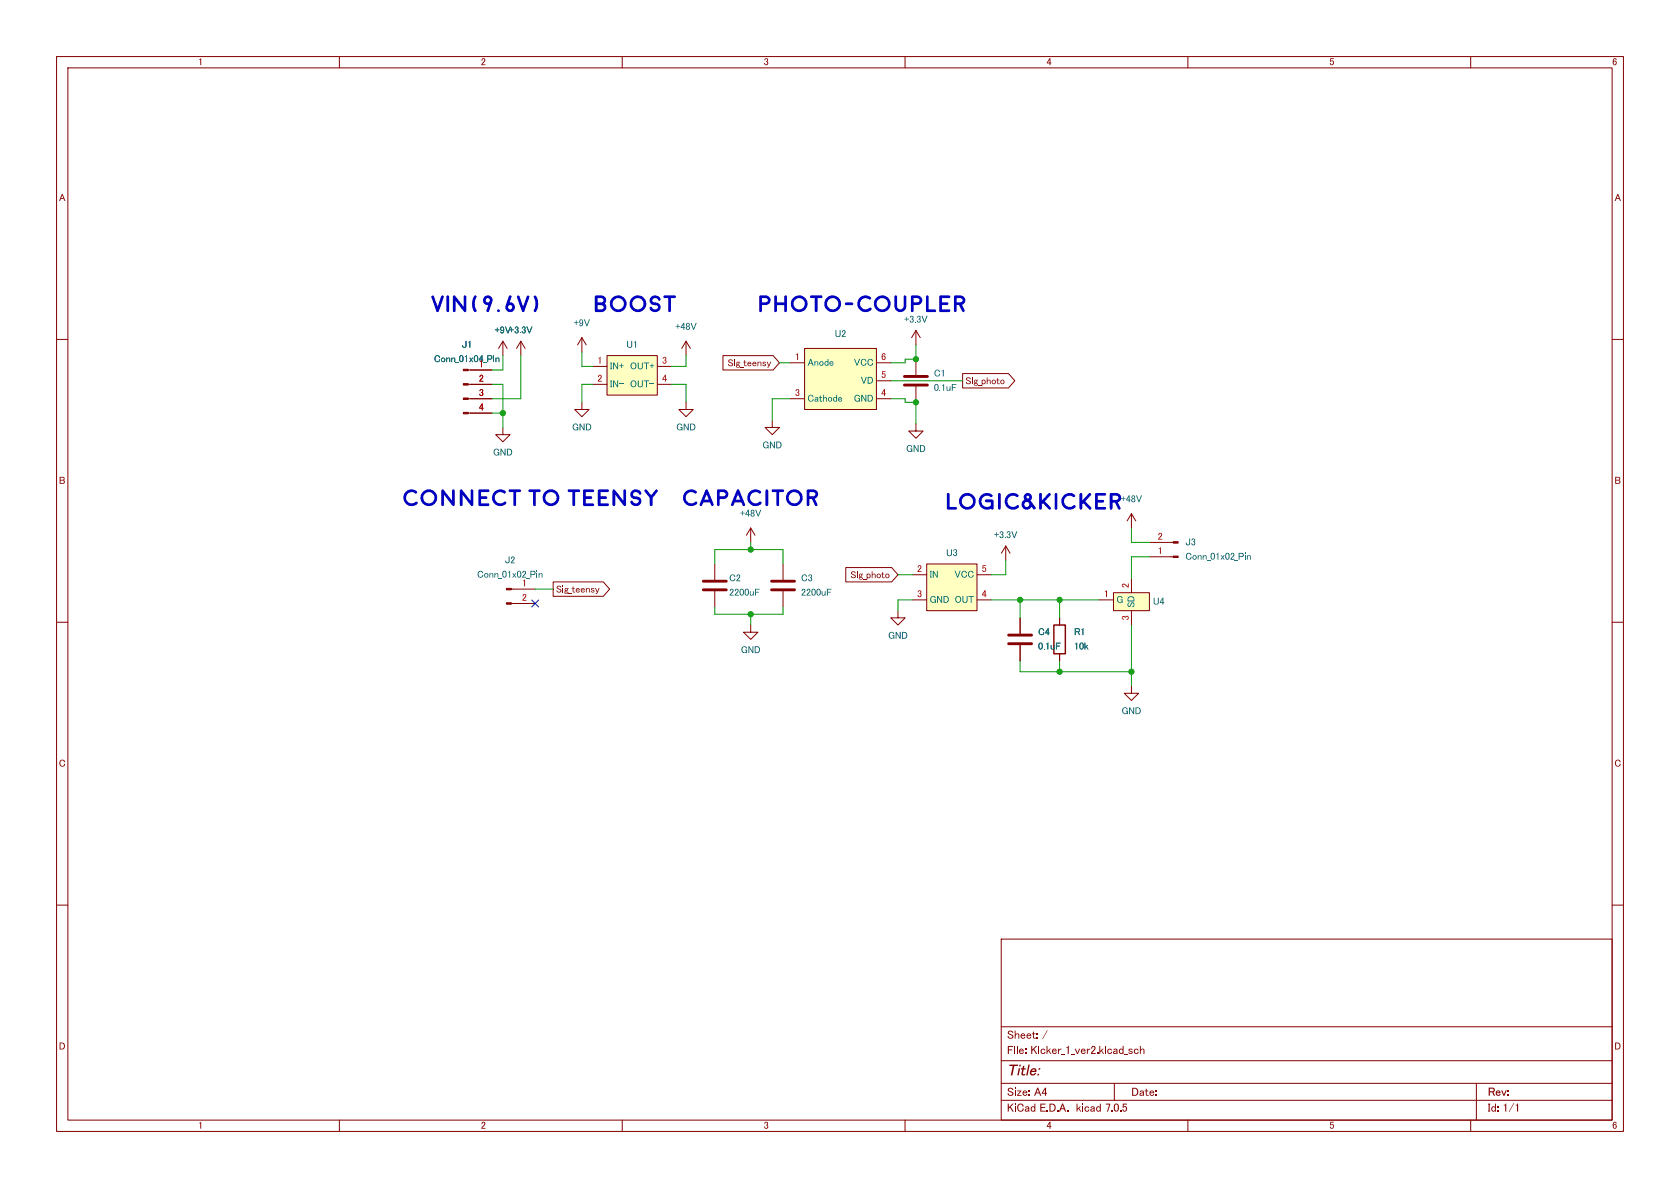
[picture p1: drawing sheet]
<svg xmlns="http://www.w3.org/2000/svg" width="297mm" height="210mm" viewBox="0 0 297 210" stroke-linecap="round" stroke-linejoin="round" font-family="sans-serif">
<g fill="none" stroke="#840000" stroke-width=".18">
<path d="M10 10h277v190h-277zM12 12h273v186h-273zM60 10v2M110 10v2M160 10v2M210 10v2M260 10v2M10 60h2M102.9 59.7l-.8 1.3M102.9 59.7v2.5M102.9 59.7l.7 1.3M161.9 58.4l-.7 1.3"/>
<path d="M161.9 58.4v2.6M161.9 58.4l.8 1.3M285 60h2M82.8 70.5h4.2M82.8 73h4.2M82.8 67.9h4.2M82.8 65.4h4.2M88.9 75.6v1.2h1.3l-1.3 1.3-1.3-1.3h1.3M88.9 60.3l-.8 1.3M88.9 60.3v2.6M88.9 60.3l.8 1.3M92.1 60.3l-.8 1.3"/>
<path d="M92.1 60.3v2.6M92.1 60.3l.7 1.3M102.9 71.1v1.3h1.2l-1.2 1.3-1.3-1.3h1.3M104.8 67.9h2.5M104.8 64.8h2.5M107.3 62.9h8.9v7h-8.9zM116.2 67.9h2.5M116.2 64.8h2.5M121.3 71.1v1.3h1.3l-1.3 1.3-1.3-1.3h1.3M121.3 60.3l-.8 1.3M121.3 60.3v2.6M121.3 60.3l.7 1.3"/>
<path d="M127.8 62.9h8.9l1.1 1.2-1.1 1.3h-8.9zM136.5 74.3v1.3h1.3l-1.3 1.2-1.2-1.2h1.2M139.7 64.1h2.5M139.7 70.5h2.5M142.2 61.6h12.7v10.8h-12.7zM154.9 64.1h2.6M154.9 70.5h2.6M154.9 67.3h2.6M161.9 74.9v1.3h1.3l-1.3 1.3-1.2-1.3h1.2M161.9 63.5v2.8M161.9 68.3v2.8M170.2 66h8.1l1.1 1.3-1.1 1.3h-8.1z"/>
<path d="M126.4 99.7v2.8M132.7 93.3l-.7 1.3M132.7 93.3v2.6M132.7 93.3l.8 1.3M138.4 99.7v2.8M163.8 99.7h8.9v8.3h-8.9zM177.8 96.5l-.8 1.3M177.8 96.5v2.6M177.8 96.5l.8 1.3M200 90.8v2.5M200 90.8l-.7 1.3M200 90.8l.8 1.3"/>
<path d="M203.2 95.9h4.2M203.2 98.4h4.2M10 110h2M90.4 106.7h4.2M90.4 104.1h4.2M97.8 102.9h8.9l1.1 1.2-1.1 1.3h-8.9zM126.4 104.5v2.8M132.7 110.5v1.3h1.3l-1.3 1.2-1.3-1.2h1.3M138.4 104.5v2.8M149.5 100.3h8.1l1.1 1.3-1.1 1.3h-8.1zM158.7 108v1.2h1.3l-1.3 1.3-1.2-1.3h1.2M161.3 101.6h2.5"/>
<path d="M161.3 106h2.5M172.7 101.6h2.6M172.7 106h2.6M180.3 109.2v2.8M180.3 114v2.8M187.3 109.2v1.3M187.3 115.6v1.2M194.3 106h2.5M196.8 104.8h6.4v3.2h-6.4zM200 102.2v2.6M200 108v2.5M285 110h2"/>
<path d="M200 121.3v1.3h1.3l-1.3 1.2-1.2-1.2h1.2M10 160h2M285 160h2M177 166h108v32h-108zM60 198v2M110 198v2M160 198v2M177 194.5h108M177 191.5h108M177 187.5h108M177 181.5h108M197 191.5v3"/>
<path d="M210 198v2M260 198v2M261 191.5v6.5"/>
</g>
<g fill="#ffffc2" stroke="#ffffc2" stroke-width=".18">
<path d="M163.8 99.7h8.9v8.3h-8.9z"/>
<path d="M196.8 104.8h6.4v3.2h-6.4z"/>
<path d="M142.2 61.6h12.7v10.8h-12.7z"/>
<path d="M107.3 62.9h8.9v7h-8.9z"/>
</g>
<path d="M186.3 110.5h2v5.1h-2z" fill="none" stroke="#840000" stroke-width=".25"/>
<path d="M159.9 68.1h4.1M159.9 66.5h4.1M124.3 104.3h4.1M124.3 102.7h4.1M136.4 104.3h4.1M136.4 102.7h4.1M178.3 113.8h4.1M178.3 112.3h4.1" fill="none" stroke="#840000" stroke-width=".51"/>
<g fill="#840000" stroke="#840000" stroke-width=".18">
<path d="M207.4 95.8h.9v.2h-.9z"/>
<path d="M207.4 98.3h.9v.3h-.9z"/>
<path d="M89.5 106.6h.9v.2h-.9z"/>
<path d="M89.5 104h.9v.3h-.9z"/>
<path d="M81.9 72.9h.9v.3h-.9z"/>
<path d="M81.9 70.4h.9v.2h-.9z"/>
<path d="M81.9 67.8h.9v.3h-.9z"/>
<path d="M81.9 65.3h.9v.2h-.9z"/>
</g>
<g fill="#0000c2">
<path d="M193.7 87.2l1.6-.1 .2 .2v.2l-.1 .1h-1.3v.8h.9l.2 .2-.2 .2h-.9v.8h1.3l.2 .2-.2 .3h-1.6l-.2-.1z"/>
<path d="M196.3 87.2h1.2l.6 .4 .1 .7-.6 .5 .5 1-.1 .3-.3-.1-.6-1.2h-.4v1.2l-.3 .1-.2-.1v-2.4h.5v.8l.8-.1 .2-.3-.3-.4h-1.2z"/>
<path d="M139.4 86.9l.5-.3 .5-.1 .6 .1 .5 .3 .3 .5 .1 .6-.1 .6-.3 .4-.5 .4-.6 .1-.5-.1-.5-.4-.3-.4-.2-.6h.5l.3 .7 .7 .3 .7-.3 .3-.7-.3-.7-.7-.3-.7 .3-.3 .7h-.5l.2-.6z"/>
<path d="M142.7 86.6l1.2-.1 .6 .5 .1 .6-.6 .6 .5 .9-.1 .3h-.3l-.6-1.2h-.4v1.1l-.2 .2-.2-.2-.1-2.3h.5v.7h.8l.2-.3-.3-.4h-1.2z"/>
<path d="M87.4 86.9l.4-.3 .5-.1 .6 .1 .5 .2v.3l-.1 .1-.8-.2-.6 .1-.3 .4-.1 .5 .1 .5 .4 .4 .6 .1 .7-.3 .2 .1-.1 .3-.4 .3-.6 .1-.6-.2-.4-.3-.3-.5-.1-.5 .1-.6z"/>
<path d="M90 86.6l1.9-.1 .2 .2-.1 .3h-.8v2.2l-.1 .2h-.2l-.1-.1v-2.3h-.8l-.1-.2z"/>
<path d="M93.5 86.6l1.9-.1 .2 .2-.2 .3h-.7v2.2l-.1 .2h-.2l-.2-.1v-2.3h-.7l-.1-.2z"/>
<path d="M96.4 86.9l.4-.3 .6-.1 .6 .1 .4 .3 .4 .5 .1 .6-.1 .6-.4 .4-.4 .4-.6 .1-.6-.1-.4-.4-.4-.4-.1-.6h.5l.3 .7 .7 .3 .7-.3 .3-.7-.3-.7-.7-.3-.7 .3-.3 .7h-.5l.1-.6z"/>
<path d="M114 86.6h.3l.8 1 .8-1 .2-.1 .2 .2v.2l-.9 1.1v1.3l-.2 .1-.3-.1v-1.3l-.9-1.1z"/>
<path d="M117.4 52.3l1.9-.1 .2 .2-.2 .3h-.7v2.2l-.1 .3-.2-.1-.2-.1v-2.3h-.7l-.1-.2z"/>
<path d="M163.8 52.3l.2-.1 .2 .2v2.3h1.2l.1 .2-.1 .2-1.5 .1-.2-.1z"/>
<path d="M166.1 52.3l1.7-.1 .2 .1v.3l-.2 .1h-1.3v.7h1l.2 .3-.2 .2h-1v.8h1.3l.2 .2-.1 .2-1.6 .1-.2-.1z"/>
<path d="M168.7 52.3l1.3-.1 .6 .5v.7l-.5 .5 .4 1-.1 .2h-.3l-.5-1.2h-.5v1.1l-.2 .2-.2-.1-.1-2.4h.5v.7h.8l.3-.3-.3-.4h-1.3z"/>
</g>
<g fill="none" stroke="#009600" stroke-width=".18">
<path d="M87 67.9h1.9v7.7M87 73h1.9M88.9 62.9v2.5h-1.9M92.1 62.9v7.6h-5.1M102.9 62.2v2.6h1.9M104.8 67.9h-1.9v3.2M118.7 67.9h2.6v3.2M121.3 62.9v1.9h-2.6M137.8 64.1h1.9M139.7 70.5h-3.2v3.8M157.5 70.5h2.5v.6h1.9v3.8M157.5 67.3h12.7"/>
<path d="M161.9 61v2.5h-1.9v.6h-2.5M126.4 99.7v-2.5h12v2.5M132.7 95.9v1.3M177.8 99.1v2.5h-2.5M200 93.3v2.6h3.2M203.2 98.4h-3.2v3.8M94.6 104.1h3.2M126.4 107.3v1.3h12v-1.3M132.7 108.6v1.9M158.7 101.6h2.6M161.3 106h-2.6v2M175.3 106h19"/>
<path d="M180.3 106v3.2M180.3 116.8v1.9h19.7M187.3 106v3.2M187.3 116.8v1.9M200 110.5v10.8"/>
</g>
<path d="M94 106.1l1.2 1.2M95.2 106.1l-1.2 1.2" fill="none" stroke="#000084" stroke-width=".18"/>
<path d="M83.2 65.4h3.8M83.2 67.9h3.8M83.2 70.5h3.8M83.2 73h3.8M180.3 109.2v2.8M180.3 114v2.8M187.3 109.2v1.3M187.3 115.6v1.2" fill="none" stroke="#840000" stroke-width=".18"/>
<g fill="#009600" stroke="#009600" stroke-width=".18">
<circle cx="180.3" cy="106" r=".46"/>
<circle cx="187.3" cy="106" r=".46"/>
<circle cx="200" cy="118.7" r=".46"/>
<circle cx="187.3" cy="118.7" r=".46"/>
<circle cx="132.7" cy="97.2" r=".46"/>
<circle cx="132.7" cy="108.6" r=".46"/>
<circle cx="161.9" cy="71.1" r=".46"/>
<circle cx="161.9" cy="63.5" r=".46"/>
<circle cx="88.9" cy="73" r=".46"/>
</g>
<g font-size="4.2" fill="#0000c2">
<text x="76.2" y="55.7">VIN(9.6V)</text>
<text x="104.8" y="55.7">boost</text>
<text x="134" y="55.7">Photo-Coupler</text>
<text x="71.1" y="90">connect</text>
<text x="100.3" y="90">teensy</text>
<text x="120.6" y="90">Capacitor</text>
<text x="167" y="90.6">logic&amp;kicker</text>
</g>
<text font-size="2.8" fill="#840000" x="178" y="190.7">Title:</text>
<g font-size="2.1" fill="#840000">
<text x="178" y="184.1">Sheet:/</text>
<text x="178" y="186.8">File:Kicker_1_ver2.kicad_sch</text>
<text x="178" y="197">KiCadE.D.A. kicad7.0.5</text>
<text x="178" y="194.2">Size:A4</text>
<text x="200" y="194.2">Date:</text>
<text x="263" y="194.2">Rev:</text>
<text x="263" y="197">Id:1/1</text>
</g>
<g font-size="1.8" fill="#840000">
<text x="35" y="11.9">1</text>
<text x="85" y="11.9">2</text>
<text x="135" y="11.9">3</text>
<text x="185" y="11.9">4</text>
<text x="235" y="11.9">5</text>
<text x="285" y="11.9">6</text>
<text x="10.4" y="35.9">A</text>
<text x="285.4" y="35.9">A</text>
<text x="128.6" y="65.1">Sig_teensy</text>
<text x="170.7" y="68.3">Sig_photo</text>
<text x="10.4" y="85.9">B</text>
<text x="285.4" y="85.9">B</text>
<text x="98.3" y="105.1">Sig_teensy</text>
<text x="150.3" y="102.6">Sig_photo</text>
<text x="10.4" y="135.9">C</text>
<text x="285.4" y="135.9">C</text>
<text x="10.4" y="185.9">D</text>
<text x="285.4" y="185.9">D</text>
<text x="35" y="199.9">1</text>
<text x="85" y="199.9">2</text>
<text x="135" y="199.9">3</text>
<text x="185" y="199.9">4</text>
<text x="235" y="199.9">5</text>
<text x="285" y="199.9">6</text>
</g>
<g font-size="1.8" fill="#006464">
<text x="87.4" y="59.3">+9V+3.3V</text>
<text x="101.4" y="58">+9V</text>
<text x="119.4" y="58.7">+48V</text>
<text x="147.6" y="59.9">U2</text>
<text x="159.8" y="57.4">+3.3V</text>
<text x="76.7" y="64.4">Conn_01x04_Pin</text>
<text x="81.6" y="61.9">J1</text>
<text x="107.8" y="65.7">IN+ OUT+</text>
<text x="110.7" y="61.9">U1</text>
<text x="142.7" y="65">Anode</text>
<text x="150.9" y="65">VCC</text>
<text x="107.8" y="68.8">IN- OUT-</text>
<text x="142.7" y="71.4">Cathode</text>
<text x="150.9" y="71.4">GND</text>
<text x="152.2" y="68.2">VD</text>
<text x="165.1" y="66.9">C1</text>
<text x="165.1" y="69.5">0.1uF</text>
<text x="101.1" y="76.5">GND</text>
<text x="119.5" y="76.5">GND</text>
<text x="87.1" y="80.9">GND</text>
<text x="134.8" y="79.6">GND</text>
<text x="160.2" y="80.3">GND</text>
<text x="198.1" y="89.2">+48V</text>
<text x="130.8" y="91.7">+48V</text>
<text x="175.7" y="95.5">+3.3V</text>
<text x="89.2" y="100">J2</text>
<text x="167.3" y="98.7">U3</text>
<text x="209.5" y="96.8">J3</text>
<text x="209.5" y="99.3">Conn_01x02_Pin</text>
<text x="84.3" y="102.5">Conn_01x02_Pin</text>
<text x="128.9" y="103.1">C2</text>
<text x="128.9" y="105.7">2200uF</text>
<text x="141.6" y="103.1">C3</text>
<text x="141.6" y="105.7">2200uF</text>
<text x="164.3" y="102.5">IN</text>
<text x="164.3" y="106.9">GND OUT</text>
<text x="168.7" y="102.5">VCC</text>
<text x="197.4" y="106.9">G</text>
<text x="200.9" y="107.4" transform="rotate(-90 200.9 107.4)">SD</text>
<text x="203.8" y="107.3">U4</text>
<text x="157" y="113.3">GND</text>
<text x="183.5" y="112.7">C4</text>
<text x="189.9" y="112.7">R1</text>
<text x="131" y="115.8">GND</text>
<text x="183.5" y="115.2">0.1uF</text>
<text x="189.9" y="115.2">10k</text>
<text x="198.3" y="126.6">GND</text>
</g>
<g font-size="1.8" fill="#a90000">
<text x="84.6" y="65.2">1</text>
<text x="105.6" y="64.5">1</text>
<text x="117" y="64.5">3</text>
<text x="140.5" y="63.9">1</text>
<text x="155.8" y="63.9">6</text>
<text x="84.6" y="67.7">2</text>
<text x="84.6" y="70.2">3</text>
<text x="105.6" y="67.7">2</text>
<text x="117" y="67.7">4</text>
<text x="140.5" y="70.2">3</text>
<text x="155.8" y="70.2">4</text>
<text x="155.8" y="67.1">5</text>
<text x="84.6" y="72.8">4</text>
<text x="204.7" y="95.6">2</text>
<text x="162.1" y="101.3">2</text>
<text x="173.5" y="101.3">5</text>
<text x="204.7" y="98.2">1</text>
<text x="92.3" y="103.9">1</text>
<text x="92.3" y="106.4">2</text>
<text x="162.1" y="105.8">3</text>
<text x="173.5" y="105.8">4</text>
<text x="195.1" y="105.8">1</text>
<text x="199.8" y="103.9" transform="rotate(-90 199.8 103.9)">2</text>
<text x="199.8" y="109.7" transform="rotate(-90 199.8 109.7)">3</text>
</g>
</svg>
